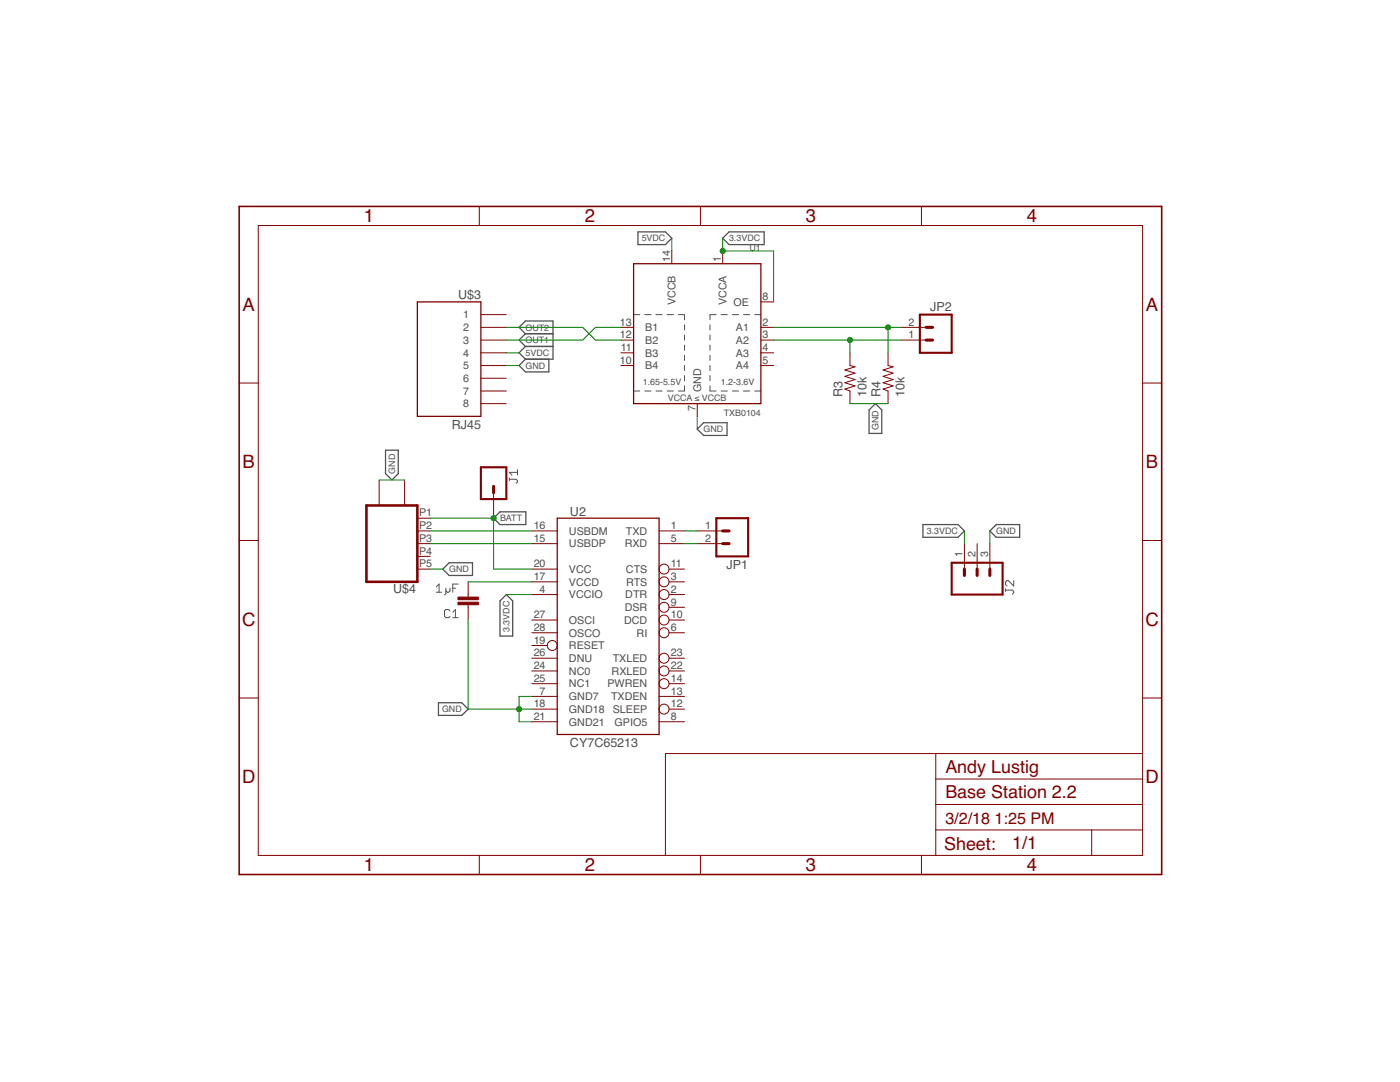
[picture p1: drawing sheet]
<svg xmlns="http://www.w3.org/2000/svg" width="279mm" height="216mm" viewBox="0 0 279 216" stroke-linecap="round" stroke-linejoin="round" font-family="sans-serif">
<g fill="none" stroke="#505050" stroke-width=".2">
<path d="M126.4 78h1.3M126.4 62.8h1.3M128.7 78h1.2M128.7 62.8h1.2M130.9 78h1.2M130.9 62.8h1.2M133.1 78h1.3M133.1 62.8h1.3M135.4 62.8h1.2v1M136.6 77v1h-1.2M136.6 64.8v1M136.6 66.8v1.1"/>
<path d="M136.6 68.9v1M136.6 70.9v1M136.6 72.9v1.1M136.6 75v1M141.7 77v1h1.2M141.7 64.8v1M141.7 66.8v1.1M141.7 68.9v1M141.7 70.9v1M141.7 72.9v1.1M141.7 75v1M142.9 62.8h-1.2v1"/>
<path d="M143.9 78h1.3M143.9 62.8h1.3M146.2 78h1.2M146.2 62.8h1.2M148.4 78h1.2M148.4 62.8h1.2M150.6 78h1.2M150.6 62.8h1.2M101.6 95.6h1.4l.3 .3v.3l-.3 .2M101.6 95.4v.5M103.3 93.7v1.1M103.3 94.3h-1.7l.6 .5"/>
<path d="M87.1 117.1l.5-.6v1.7M87.1 118.2h1.1M89 117.4v1l-.3 .3M89.8 117.4v.5l-.3 .3h-.2l-.3-.3M90.4 117.4h.5M91.4 116.5h-1v1.7M200.7 117.8h1.3l.3 .2v.3l-.3 .3M200.7 117.5v.5M202.3 115.8v1.1l-1.1-1.1h-.2l-.3 .3v.5l.3 .3M89.8 121.9l-.3-.3h-.5l-.3 .3v1.1l.3 .3h.5l.3-.3M90.4 123.3h1M90.4 122.2l.5-.6v1.7"/>
</g>
<g fill="none" stroke="#505050" stroke-width=".25">
<path d="M127.3 46.3h5.5l1.3 1.2-1.3 1.3h-5.5zM145.5 46.3h7v2.5h-7l-1.3-1.3zM104.9 71.7l-1.3 1.2 1.3 1.3h4.6v-2.5M104.9 66.6l-1.3-1.3 1.3-1.2h5.5v7.6h-5.5M104.9 69.1l-1.3 1.3 1.3 1.3M104.9 69.1h5.5M104.9 66.6h5.5M104.9 66.6l-1.3 1.3 1.3 1.2M76.9 89.8h2.6v4.7l-1.3 1.3-1.3-1.3zM140.4 84.3h4.7v2.6h-4.7l-1.3-1.3zM174.7 80.5l1.3 1.3v4.7h-2.6v-4.7zM88.4 113.6l1.2-1.3h4.7v2.5h-4.7z"/>
<path d="M98.5 103.4l1.3-1.3h5.1v2.6h-5.1zM101 118.6l1.3 1.3v7h-2.5v-7zM184.2 104.7h7l1.3 1.2-1.3 1.3h-7zM197.5 105.9l1.3-1.2h4.7v2.5h-4.7zM87.5 140.2h4.7l1.2 1.3-1.2 1.2h-4.7z"/>
</g>
<path d="M126.4 52.6h25.4v27.9h-25.4zM83.3 60.2h12.7v22.9h-12.7zM111.2 103.4h20.3v43.2h-20.3z" fill="none" stroke="#800000" stroke-width=".25"/>
<g fill="none" stroke="#800000" stroke-width=".2">
<path d="M51.5 45h176.5v125.7h-176.5zM95.7 41.2v3.8M134.1 50.1v2.5M139.8 41.2v3.8M144.2 50.1v2.5M183.9 41.2v3.8M47.7 76.4h3.8M96 62.8h5M96 65.3h5M96 67.9h5M96 70.4h5M96 78h5"/>
<path d="M96 75.5h5M96 72.9h5M123.9 65.3h2.5M123.9 67.9h2.5M123.9 70.4h2.5M123.9 72.9h2.5M151.8 65.3h2.6M151.8 67.9h2.6M151.8 70.4h2.6M151.8 72.9h2.6M151.8 60.2h2.6M169.6 70.4v2.5l1 .3-2 .6 2 .7-2 .6 2 .6-2 .7 2 .6-2 .6 1 .4v2.5"/>
<path d="M177.2 70.4v2.5l1 .3-2 .6 2 .7-2 .6 2 .6-2 .7 2 .6-2 .6 1 .4v2.5M179.8 65.3h5M179.8 67.9h5M228 76.4h3.8M75.7 95.8v5.1M80.8 95.8v5.1M96 80.5h5M98.5 98.3v5.1M139.1 80.5v2.6M47.7 107.8h3.8M83.3 111h2.5M83.3 103.4h2.5"/>
<path d="M83.3 113.6h2.5M83.3 105.9h2.5M83.3 108.5h2.5M93.4 116.1v3M106.1 113.6h5.1M106.1 105.9h5.1M106.1 108.5h5.1M106.1 116.1h5.1M106.1 118.6h5.1M131.5 105.9h5.1M131.5 108.5h5.1M133.5 113.6h3.1"/>
<path d="M133.5 116.1h3.1M133.5 118.6h3.1M139.1 105.9h5.1M139.1 108.5h5.1M192.5 108.5v5.1M195 108.5v5.1M197.5 108.5v5.1M228 107.8h3.8M47.7 139.3h3.8M93.4 120.7v3M106.1 128.8h3.1M106.1 123.7h5.1"/>
<path d="M106.1 126.3h5.1M106.1 139h5.1M106.1 136.4h5.1M106.1 131.3h5.1M106.1 133.9h5.1M131.5 139h5.1M133.5 123.7h3.1M133.5 126.3h3.1M133.5 121.2h3.1M133.5 136.4h3.1M133.5 131.3h3.1M133.5 133.9h3.1"/>
<path d="M228 139.3h3.8M106.1 141.5h5.1M106.1 144h5.1M131.5 144h5.1M133.5 141.5h3.1M186.8 150.4v20.3M186.8 155.4h41.2M228 150.4h-95.2v20.3M95.7 170.7v3.8M139.8 170.7v3.8M183.9 170.7v3.8M186.8 165.6h41.2"/>
<path d="M186.8 160.5h41.2M217.9 165.6v5.1"/>
<circle cx="132.5" cy="113.6" r=".99"/>
<circle cx="132.5" cy="118.6" r=".99"/>
<circle cx="132.5" cy="116.1" r=".99"/>
<circle cx="110.2" cy="128.8" r=".99"/>
<circle cx="132.5" cy="131.3" r=".99"/>
<circle cx="132.5" cy="136.4" r=".99"/>
<circle cx="132.5" cy="121.2" r=".99"/>
<circle cx="132.5" cy="123.7" r=".99"/>
<circle cx="132.5" cy="133.9" r=".99"/>
<circle cx="132.5" cy="126.3" r=".99"/>
<circle cx="132.5" cy="141.5" r=".99"/>
</g>
<path d="M183.6 62.8h6.3v7.6h-6.3zM96 93.2h5v6.4h-5zM143 103.4h6.3v7.6h-6.3zM189.9 112.3h10.2v6.3h-10.2z" fill="none" stroke="#800000" stroke-width=".42"/>
<path d="M184.8 65.3h1.3M184.8 67.9h1.3M98.5 97v1.3M144.2 108.5h1.3M144.2 105.9h1.3M192.5 113.6v1.2M195 113.6v1.2M197.5 113.6v1.2" fill="none" stroke="#800000" stroke-width=".61"/>
<path d="M73.1 100.9h10.2v15.2h-10.2z" fill="none" stroke="#800000" stroke-width=".51"/>
<g fill="#800000" stroke="#800000" stroke-width=".2">
<path d="M91.4 119.1h4.1v.6h-4.1z"/>
<path d="M91.4 120.2h4.1v.5h-4.1z"/>
</g>
<path d="M47.7 41.2h184.1v133.3h-184.1z" fill="none" stroke="#800000" stroke-width=".32"/>
<g fill="none" stroke="#008000" stroke-width=".2">
<path d="M134.1 47.5v2.6M144.2 47.5v2.6h10.2v10.1M101 72.9h2.6M101 70.4h2.6M101 65.3h15.3l2.5 2.6h5.1M123.9 65.3h-5.1l-2.5 2.6h-15.3M154.4 65.3h25.4M154.4 67.9h25.4M169.6 67.9v2.5M177.2 65.3v5.1M75.7 95.8h5.1M139.1 83.1v2.5"/>
<path d="M169.6 80.5h7.6M85.8 113.6h2.6M85.8 103.4h12.7v10.2h7.6M85.8 108.5h20.3M85.8 105.9h20.3M93.4 116.1h12.7M101 118.6h5.1M136.6 108.5h2.5M136.6 105.9h2.5M192.5 105.9v2.6M197.5 105.9v2.6M93.4 123.7v17.8h12.7"/>
<path d="M106.1 139h-2.5v5h2.5"/>
</g>
<g fill="#008000" stroke="#008000" stroke-width=".2">
<circle cx="103.6" cy="141.5" r=".51"/>
<circle cx="144.2" cy="50.1" r=".51"/>
<circle cx="177.2" cy="65.3" r=".51"/>
<circle cx="169.6" cy="67.9" r=".51"/>
<circle cx="98.5" cy="103.4" r=".51"/>
</g>
<g font-size="3.7" fill="#800000">
<text x="72.6" y="44.4">1</text>
<text x="116.7" y="44.4">2</text>
<text x="160.8" y="44.4">3</text>
<text x="204.9" y="44.4">4</text>
<text x="48.4" y="62">A</text>
<text x="228.7" y="62">A</text>
<text x="48.4" y="93.4">B</text>
<text x="228.7" y="93.4">B</text>
<text x="48.3" y="124.8">C</text>
<text x="228.6" y="124.8">C</text>
<text x="48.3" y="156.3">D</text>
<text x="228.6" y="156.3">D</text>
<text x="72.6" y="173.9">1</text>
<text x="116.7" y="173.9">2</text>
<text x="160.8" y="173.9">3</text>
<text x="204.9" y="173.9">4</text>
</g>
<g font-size="3.6" fill="#800000">
<text x="188.7" y="154.2">Andy Lustig</text>
<text x="188.7" y="159.3">Base Station 2.2</text>
<text x="188.4" y="169.5">Sheet:</text>
<text x="202" y="169.4">1/1</text>
</g>
<g font-size="3.2" fill="#800000">
<text x="188.7" y="164.3">3/2/18</text>
<text x="198.5" y="164.3">1:25 PM</text>
</g>
<g font-size="2.5" fill="#505050">
<text x="91.4" y="59.7">U$3</text>
<text x="185.6" y="62">JP2</text>
<text x="168.1" y="79.3" transform="rotate(-90 168.1 79.3)">R3</text>
<text x="172.9" y="79.3" transform="rotate(-90 172.9 79.3)">10k</text>
<text x="175.7" y="79.3" transform="rotate(-90 175.7 79.3)">R4</text>
<text x="180.5" y="79.3" transform="rotate(-90 180.5 79.3)">10k</text>
<text x="90.2" y="85.6">RJ45</text>
<text x="113.8" y="102.9">U2</text>
<text x="145" y="113.6">JP1</text>
<text x="78.5" y="118.4">U$4</text>
<text x="113.8" y="149.1">CY7C65213</text>
</g>
<g font-size="2.1" fill="#505050">
<text x="133.7" y="52.3" transform="rotate(-90 133.7 52.3)">14</text>
<text x="143.9" y="52.3" transform="rotate(-90 143.9 52.3)">1</text>
<text x="152.2" y="59.9">8</text>
<text x="92.5" y="63.5">1</text>
<text x="123.7" y="65">13</text>
<text x="134.8" y="60.9" transform="rotate(-90 134.8 60.9)">VCCB</text>
<text x="145" y="60.9" transform="rotate(-90 145 60.9)">VCCA</text>
<text x="146.4" y="61">OE</text>
<text x="152.2" y="65">2</text>
<text x="181.3" y="65">2</text>
<text x="92.5" y="66.1">2</text>
<text x="92.5" y="68.6">3</text>
<text x="92.5" y="71.2">4</text>
<text x="123.7" y="67.5">12</text>
<text x="123.9" y="70">11</text>
<text x="128.8" y="66.1">B1</text>
<text x="128.8" y="68.6">B2</text>
<text x="128.8" y="71.2">B3</text>
<text x="146.9" y="66.1">A1</text>
<text x="146.9" y="68.6">A2</text>
<text x="146.9" y="71.2">A3</text>
<text x="152.2" y="67.5">3</text>
<text x="152.2" y="70">4</text>
<text x="181.3" y="67.5">1</text>
<text x="92.5" y="76.2">6</text>
<text x="92.5" y="73.7">5</text>
<text x="123.7" y="72.6">10</text>
<text x="128.8" y="73.7">B4</text>
<text x="146.9" y="73.7">A4</text>
<text x="152.2" y="72.6">5</text>
<text x="92.5" y="81.3">8</text>
<text x="92.5" y="78.8">7</text>
<text x="138.8" y="82.1" transform="rotate(-90 138.8 82.1)">7</text>
<text x="139.9" y="78.2" transform="rotate(-90 139.9 78.2)">GND</text>
<text x="83.6" y="103">P1</text>
<text x="83.6" y="105.6">P2</text>
<text x="106.5" y="105.6">16</text>
<text x="113.6" y="106.7">USBDM</text>
<text x="124.9" y="106.7">TXD</text>
<text x="133.9" y="105.6">1</text>
<text x="140.7" y="105.6">1</text>
<text x="83.6" y="110.7">P4</text>
<text x="83.6" y="113.2">P5</text>
<text x="83.6" y="108.1">P3</text>
<text x="106.5" y="108.1">15</text>
<text x="106.5" y="113.2">20</text>
<text x="113.6" y="109.2">USBDP</text>
<text x="124.7" y="109.2">RXD</text>
<text x="133.9" y="108.1">5</text>
<text x="133.9" y="113.2">11</text>
<text x="140.7" y="108.1">2</text>
<text x="192.1" y="111.2" transform="rotate(-90 192.1 111.2)">1</text>
<text x="194.7" y="111.2" transform="rotate(-90 194.7 111.2)">2</text>
<text x="197.2" y="111.2" transform="rotate(-90 197.2 111.2)">3</text>
<text x="106.5" y="115.7">17</text>
<text x="107.7" y="118.3">4</text>
<text x="113.6" y="116.9">VCCD</text>
<text x="113.6" y="119.4">VCCIO</text>
<text x="113.6" y="114.3">VCC</text>
<text x="124.8" y="119.4">DTR</text>
<text x="124.9" y="114.3">CTS</text>
<text x="125" y="116.9">RTS</text>
<text x="133.9" y="115.7">3</text>
<text x="133.9" y="118.3">2</text>
<text x="106.5" y="123.4">27</text>
<text x="106.5" y="125.9">28</text>
<text x="113.6" y="124.5">OSCI</text>
<text x="124.6" y="124.5">DCD</text>
<text x="124.7" y="121.9">DSR</text>
<text x="133.9" y="120.8">9</text>
<text x="133.9" y="123.4">10</text>
<text x="133.9" y="125.9">6</text>
<text x="106.5" y="128.4">19</text>
<text x="106.5" y="131">26</text>
<text x="113.6" y="129.6">RESET</text>
<text x="113.6" y="127">OSCO</text>
<text x="127.1" y="127">RI</text>
<text x="133.9" y="131">23</text>
<text x="106.5" y="136.1">25</text>
<text x="106.5" y="133.5">24</text>
<text x="113.6" y="137.2">NC1</text>
<text x="113.6" y="132.1">DNU</text>
<text x="113.6" y="134.6">NC0</text>
<text x="121.2" y="137.2">PWREN</text>
<text x="122.1" y="134.6">RXLED</text>
<text x="122.3" y="132.1">TXLED</text>
<text x="133.9" y="133.5">22</text>
<text x="133.9" y="136.1">14</text>
<text x="106.5" y="141.1">18</text>
<text x="106.5" y="143.7">21</text>
<text x="107.7" y="138.6">7</text>
<text x="113.6" y="139.7">GND7</text>
<text x="113.6" y="142.3">GND18</text>
<text x="122" y="139.7">TXDEN</text>
<text x="122.3" y="142.3">SLEEP</text>
<text x="133.9" y="138.6">13</text>
<text x="133.9" y="141.1">12</text>
<text x="133.9" y="143.7">8</text>
<text x="113.6" y="144.8">GND21</text>
<text x="122.7" y="144.8">GPIO5</text>
</g>
<g font-size="1.8" fill="#505050">
<text x="128.1" y="48.2">5VDC</text>
<text x="145.5" y="48.2">3.3VDC</text>
<text x="149.6" y="50.1">U1</text>
<text x="104.9" y="66">OUT2</text>
<text x="104.9" y="71">5VDC</text>
<text x="104.9" y="68.5">OUT1</text>
<text x="104.9" y="73.6">GND</text>
<text x="128.3" y="76.7">1.65-5.5V</text>
<text x="143.9" y="76.7">1.2-3.6V</text>
<text x="133.3" y="80">VCCA ≤ VCCB</text>
<text x="144.4" y="83.1">TXB0104</text>
<text x="140.4" y="86.3">GND</text>
<text x="175.3" y="85.8" transform="rotate(-90 175.3 85.8)">GND</text>
<text x="78.8" y="94.5" transform="rotate(-90 78.8 94.5)">GND</text>
<text x="99.8" y="104">BATT</text>
<text x="185" y="106.6">3.3VDC</text>
<text x="198.8" y="106.6">GND</text>
<text x="89.6" y="114.2">GND</text>
<text x="101.7" y="126.1" transform="rotate(-90 101.7 126.1)">3.3VDC</text>
<text x="88.2" y="142.1">GND</text>
</g>
</svg>
